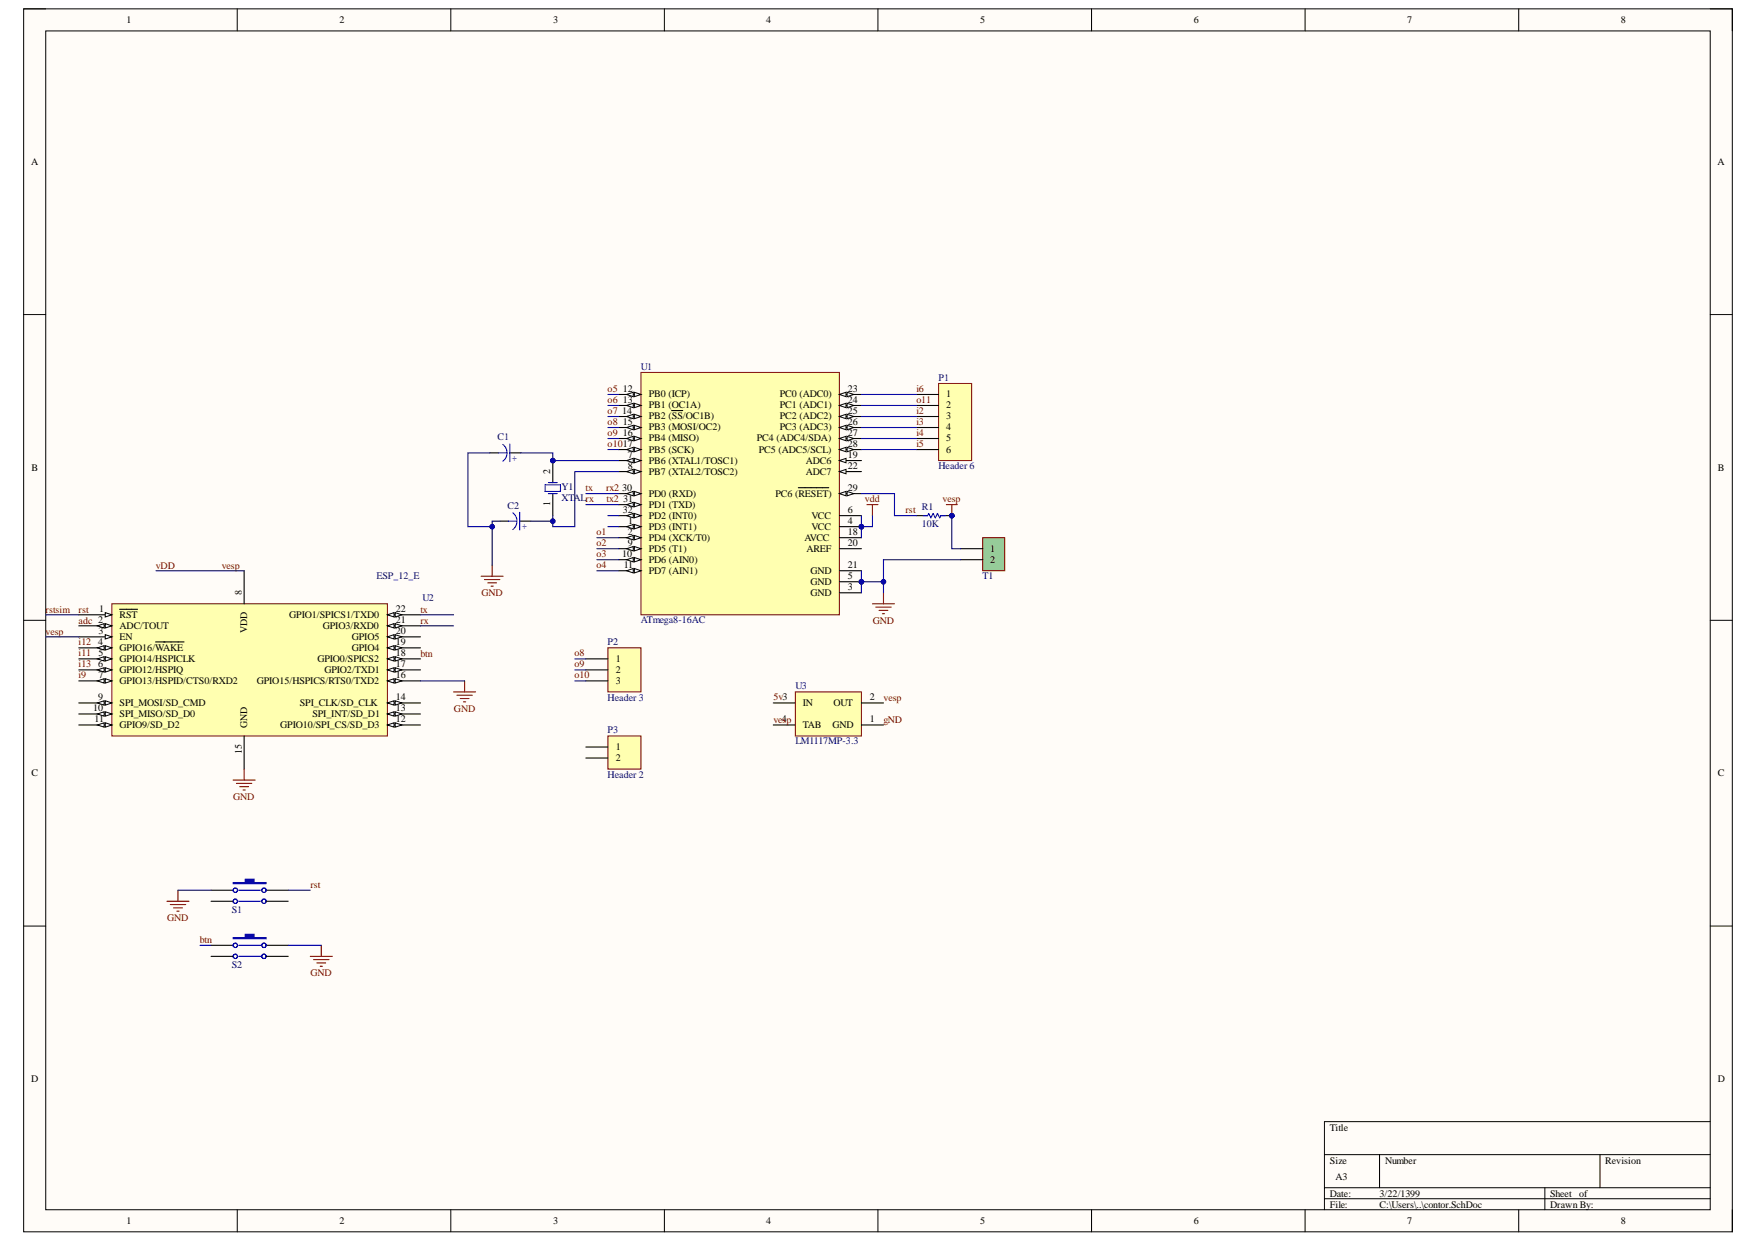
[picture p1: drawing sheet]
# Altium project contor.PrjPcb
1 sheet, 13 parts. Net scope: global (net labels, ports and power ports of the same name join across sheets).
Board file: contor.PcbDoc

## Sheet contor.SchDoc
size A3

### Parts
C1  (no value)  [ELEC-CAP-RAD10-20]
C2  (no value)  [ELEC-CAP-RAD10-20]
P1  Header 6  [HDR1X6]
P2  Header 3  [HDR1X3]
P3  Header 2  [HDR1X2]
R1  10K  [RES 1206 (3216X08L)]
S1  PUSH BUTTON DOUBLE  [PUSH BUTTON]  (value not drawn)
S2  PUSH BUTTON DOUBLE  [PUSH BUTTON]  (value not drawn)
T1  Phoenix terminal  [phoenix terminal R 2]  (value not drawn)
U1  ATmega8-16AC  [32A_N]
U2  ESP_12_E  [ESP_12_E]
U3  LM1117MP-3.3  [MP04A_N]
Y1  XTAL  [R38]

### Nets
gND: C1.1(-) C2.1(-) S1.1 S2.2 T1.2 U1.3(GND) U1.5(GND) U1.21(GND) U2.15(GND) U2.16(GPIO15/HSPICS/RTS0/TXD2) U3.1(GND)
vDD: R1.2 T1.1 U1.4(VCC) U1.6(VCC) U1.18(AVCC) U2.3(EN) U2.8(VDD) U3.2(OUT) U3.4(TAB)  [also labelled vesp]
5v: U3.3(IN)
adc: U2.2(ADC/TOUT)
btn: S2.1 U2.18(GPIO0/SPICS2)
i2: P1.3 U1.25(PC2_(ADC2))
i3: P1.4 U1.26(PC3_(ADC3))
i4: P1.5 U1.27(PC4_(ADC4/SDA))
i5: P1.6 U1.28(PC5_(ADC5/SCL))
i6: P1.1 U1.23(PC0_(ADC0))
i9: U2.7(GPIO13/HSPID/CTS0/RXD2)
i11: U2.5(GPIO14/HSPICLK)
i12: U2.4(GPIO16/~{WAKE})
i13: U2.6(GPIO12/HSPIQ)
o1: U1.2(PD4_(XCK/T0))
o2: U1.9(PD5_(T1))
o3: U1.10(PD6_(AIN0))
o4: U1.11(PD7_(AIN1))
o5: U1.12(PB0_(ICP))
o6: U1.13(PB1_(OC1A))
o7: U1.14(PB2_(~{SS}/OC1B))
o8: P2.1 U1.15(PB3_(MOSI/OC2))
o9: P2.2 U1.16(PB4_(MISO))
o10: P2.3 U1.17(PB5_(SCK))
o11: P1.2 U1.24(PC1_(ADC1))
rst: R1.1 S1.2 U1.29(PC6_(~{RESET})) U2.1(~{RST})  [also labelled rstsim]
rx: U1.31(PD1_(TXD)) U2.21(GPIO3/RXD0)  [also labelled tx2]
rx2: U1.30(PD0_(RXD)) U2.22(GPIO1/SPICS1/TXD0)  [also labelled tx]
NetC1_2: C1.2(+) U1.7(PB6_(XTAL1/TOSC1)) Y1.2(OSC2)
NetC2_2: C2.2(+) U1.8(PB7_(XTAL2/TOSC2)) Y1.1(OSC1)

Not connected (* = marked no-connect by the designer): P3 1 2; S1 3 4; S2 3 4; U1 1(PD3_(INT1)) 19(ADC6) 20(AREF) 22(ADC7) 32(PD2_(INT0)); U2 9(SPI_MOSI/SD_CMD) 10(SPI_MISO/SD_D0) 11(GPIO9/SD_D2) 12(GPIO10/SPI_CS/SD_D3) 13(SPI_INT/SD_D1) 14(SPI_CLK/SD_CLK) 17(GPIO2/TXD1) 19(GPIO4) 20(GPIO5)
